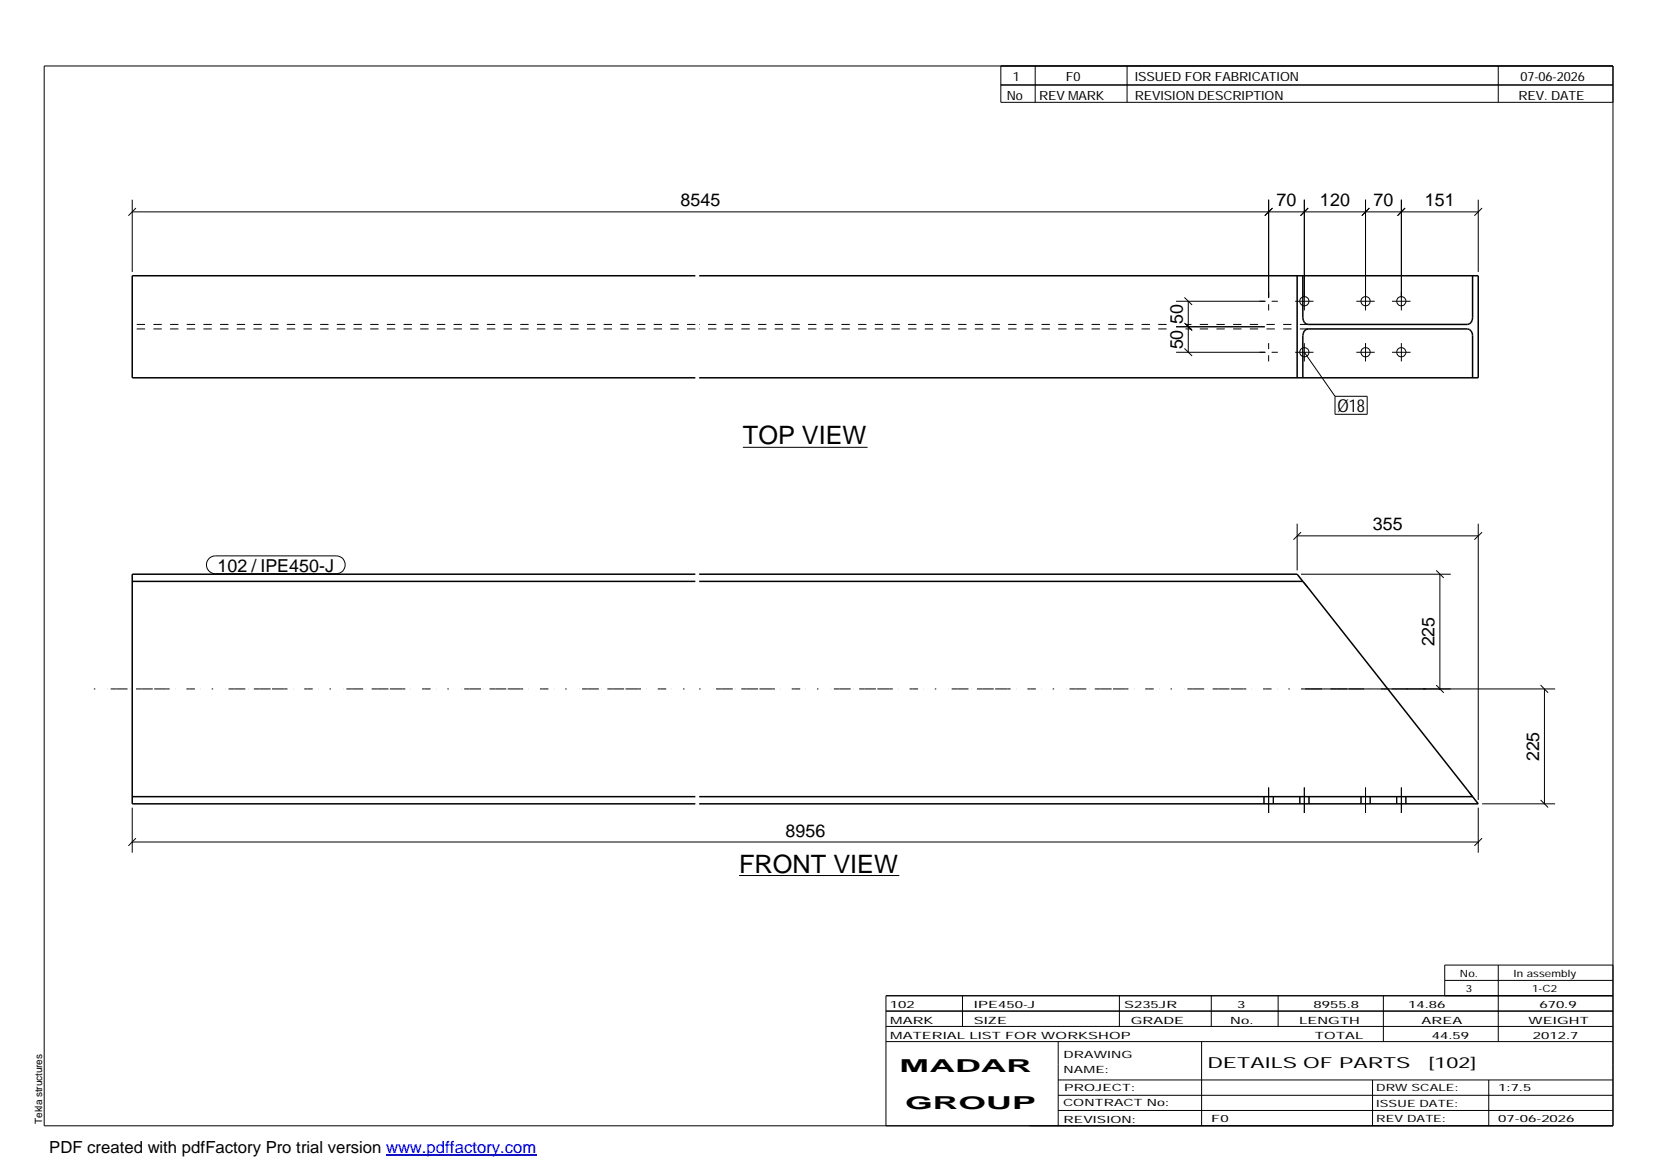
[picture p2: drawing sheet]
<svg xmlns="http://www.w3.org/2000/svg" width="420mm" height="297mm" viewBox="0 0 420 297" stroke-linecap="round" stroke-linejoin="round" font-family="sans-serif">
<g fill="none" stroke="#000" stroke-width=".25">
<path d="M11.2 16.7h398.3v269.1h-398.3zM254.1 16.7v9.3h155.4M262.8 16.7v9.3M286.1 16.7v9.3M380.4 16.7v9.3M254.1 21.6h155.4M33.6 50.7v18.3M33.6 53.8h341.7M34.5 52.8l-1.9 2M322.1 50.7v25M323 52.8l-1.9 2M331.1 50.7v28.1"/>
<path d="M332.1 52.8l-1.9 2M346.7 50.7v28.1M347.6 52.8l-1.9 2M355.8 50.7v28.1M356.7 52.8l-1.9 2M375.3 50.7v18.3M376.3 52.8l-2 2M298.6 76.5h22.7M300.7 75.5l1.9 1.9M301.7 76.5v12.9M322.1 77.2v1.6M322.8 76.5h1.6"/>
<path d="M328.8 76.5h4.7M344.3 76.5h4.7M353.4 76.5h4.7M298.6 89.4h22.7M298.6 83h22.5M300.7 88.5l1.9 1.9M300.7 82l1.9 1.9-1.7-1.7M322.1 87.1v1.5M322.1 90.2v1.6M322.8 89.4h1.6M328.8 89.4h4.7M331.1 87.1v4.7"/>
<path d="M331.1 89.4l7.8 11.2M344.3 89.4h4.7M346.7 87.1v4.7M353.4 89.4h4.7M355.8 87.1v4.7M188.6 113.6h31.7M338.9 100.6h8.2v4.6h-8.2zM329.3 136h46M329.3 133v11.8M330.3 135.1l-1.9 1.9M375.3 133v70.1M376.3 135.1l-2 1.9"/>
<path d="M53.1 141.8l.7-.5 .9-.2h30.6a2.26 2.26 0 0 1 2.3 2.3 2.26 2.26 0 0 1-2.3 2.3h-30.6a2.27 2.27 0 0 1-2.1-1.4 2.27 2.27 0 0 1 .5-2.5zM330.3 145.8h38M364.6 144.8l1.9 1.9M365.5 145.8v29.1M330.3 174.9h64.5M364.6 173.9l1.9 2M391.1 173.9l1.9 2M392.1 174.9v29.2M322.1 199.9v6.5M331.1 199.9v6.5M346.7 199.9v6.5M355.8 199.9v6.5"/>
<path d="M33.6 213.8h341.7M33.6 205v11.5M34.5 212.8l-1.9 1.9M320.9 202.3v1.8M323.3 202.3v1.8M330 202.3v1.8M332.3 202.3v1.8M345.5 202.3v1.8M347.9 202.3v1.8M354.6 202.3v1.8M356.9 202.3v1.8M375.3 205v11.5"/>
<path d="M376.3 204.1h18.5M376.3 212.8l-2 1.9M391.1 203.1l1.9 1.9M187.6 222.3h40.7M224.9 256.7h184.6M244.3 252.8v7.8M284.2 252.8v7.8M307.5 252.8v7.8M324.5 252.8v7.8M351.2 252.8v11.6M366.8 248.9h42.7M380.4 245v19.4"/>
<path d="M409.5 245h-42.7v7.8M409.5 252.8h-184.6v33M224.9 264.4h184.6M224.9 260.6h184.6M268.6 264.4v21.4M268.6 274.2h140.9M268.6 278.1h140.9M305.1 264.4v21.4M348.4 274.2v11.6M378 274.2v11.6M268.6 281.9h140.9"/>
<circle cx="331.1" cy="76.5" r="1.16"/>
<circle cx="346.7" cy="76.5" r="1.17"/>
<circle cx="355.8" cy="76.5" r="1.17"/>
<circle cx="331.1" cy="89.4" r="1.16"/>
<circle cx="346.7" cy="89.4" r="1.17"/>
<circle cx="355.8" cy="89.4" r="1.17"/>
</g>
<g fill="none" stroke="#000" stroke-width=".38">
<path d="M176.5 70h-142.9v25.9h142.9M177.5 70h197.8v25.9h-197.8M329.3 70v25.9M330.8 70v10.7a1.54 1.54 0 0 0 1.3 1.7h40.4a1.55 1.55 0 0 0 1.3-1.7v-10.7M330.8 95.9v-10.7a1.54 1.54 0 0 1 1.3-1.7h40.4a1.55 1.55 0 0 1 1.3 1.7v10.7M33.6 147.6h142.9M176.5 145.8h-142.9v58.3h142.9M177.5 145.8h151.8l1.5 1.8M177.5 147.6h153.3M330.8 147.6l43 54.7M33.6 202.3h142.9M177.5 202.3h196.3"/>
<path d="M373.8 202.3l1.5 1.8h-197.8"/>
</g>
<path d="M176.5 83.5h-142.9M176.5 82.4h-142.9M296.2 83.5h-118.7M296.2 82.4h-118.7M332.1 83.5h-31.2M332.1 82.4h-31.2M332.1 149.3l-1.2-1.6M373.8 202.3l-.8-1.1" fill="none" stroke="#000" stroke-width=".25" stroke-dasharray="2.1 2.1" stroke-linecap="butt"/>
<path d="M23.8 174.9h152.7M177.5 174.9h184.5" fill="none" stroke="#000" stroke-width=".25" stroke-dasharray=".4 3.2 0 .7 1.4 0 2.8 .7 0 1.4 1.4 0 2.8" stroke-linecap="butt"/>
<path d="M98 293.3h38.2" fill="none" stroke="#00f" stroke-width=".3"/>
<g font-size="6.4">
<text x="188.6" y="112.8">TOP VIEW</text>
<text x="187.6" y="221.6">FRONT VIEW</text>
</g>
<g font-size="4.5">
<text x="172.8" y="52.4">8545</text>
<text x="324.1" y="52.4">70</text>
<text x="335.1" y="52.4">120</text>
<text x="348.7" y="52.4">70</text>
<text x="361.7" y="52.4">151</text>
<text x="300.3" y="82.2" transform="rotate(-90 300.3 82.2)">50</text>
<text x="300.3" y="88.7" transform="rotate(-90 300.3 88.7)">50</text>
<text x="339.5" y="104.6">Ø18</text>
<text x="348.5" y="134.6">355</text>
<text x="55.2" y="145.1">102 / IPE450-J</text>
<text x="364.2" y="164.1" transform="rotate(-90 364.2 164.1)">225</text>
<text x="390.7" y="193.3" transform="rotate(-90 390.7 193.3)">225</text>
<text x="199.4" y="212.4">8956</text>
<text x="228.4" y="272.3">MADAR</text>
<text x="229.8" y="281.6">GROUP</text>
</g>
<text font-size="4.2" x="12.5" y="292.7">PDF created with pdfFactory Pro trial version www.pdffactory.com</text>
<g font-size="3.9">
<text x="306.5" y="271.3">DETAILS OF PARTS</text>
<text x="362.7" y="271.3">[102]</text>
</g>
<g font-size="3.2">
<text x="257.1" y="20.5">1</text>
<text x="270.6" y="20.5">F0</text>
<text x="288.1" y="20.5">ISSUED FOR FABRICATION</text>
<text x="386" y="20.5">07-06-2026</text>
<text x="255.6" y="25.5">No</text>
<text x="263.8" y="25.5">REV MARK</text>
<text x="288.1" y="25.5">REVISION DESCRIPTION</text>
<text x="385.5" y="25.5">REV. DATE</text>
</g>
<g font-size="2.5">
<text x="370.6" y="247.9">No.</text>
<text x="372.1" y="251.8">3</text>
<text x="384.3" y="247.9">In assembly</text>
<text x="389" y="251.8">1-C2</text>
<text x="225.9" y="255.9">102</text>
<text x="247.3" y="255.9">IPE450-J</text>
<text x="285.4" y="255.9">S235JR</text>
<text x="314.1" y="255.9">3</text>
<text x="333.5" y="255.9">8955.8</text>
<text x="357.5" y="255.9">14.86</text>
<text x="390.8" y="255.9">670.9</text>
<text x="226" y="263.7">MATERIAL LIST FOR WORKSHOP</text>
<text x="226" y="259.9">MARK</text>
<text x="247.2" y="259.9">SIZE</text>
<text x="287.1" y="259.9">GRADE</text>
<text x="312.3" y="259.9">No.</text>
<text x="329.8" y="259.9">LENGTH</text>
<text x="333.8" y="263.7">TOTAL</text>
<text x="360.9" y="259.9">AREA</text>
<text x="363.5" y="263.7">44.59</text>
<text x="388.1" y="259.9">WEIGHT</text>
<text x="389.2" y="263.7">2012.7</text>
<text x="270" y="268.5">DRAWING</text>
<text x="270" y="272.5">NAME:</text>
<text x="269.9" y="280.9">CONTRACT No:</text>
<text x="270.2" y="277">PROJECT:</text>
<text x="349.4" y="277.1">DRW SCALE:</text>
<text x="349.4" y="281">ISSUE DATE:</text>
<text x="380.4" y="277.1">1:7.5</text>
<text x="10.7" y="285.4" transform="rotate(-90 10.7 285.4)">Tekla structures</text>
<text x="270" y="285">REVISION:</text>
<text x="307.5" y="284.8">F0</text>
<text x="349.4" y="284.8">REV DATE:</text>
<text x="380.4" y="284.8">07-06-2026</text>
</g>
</svg>
